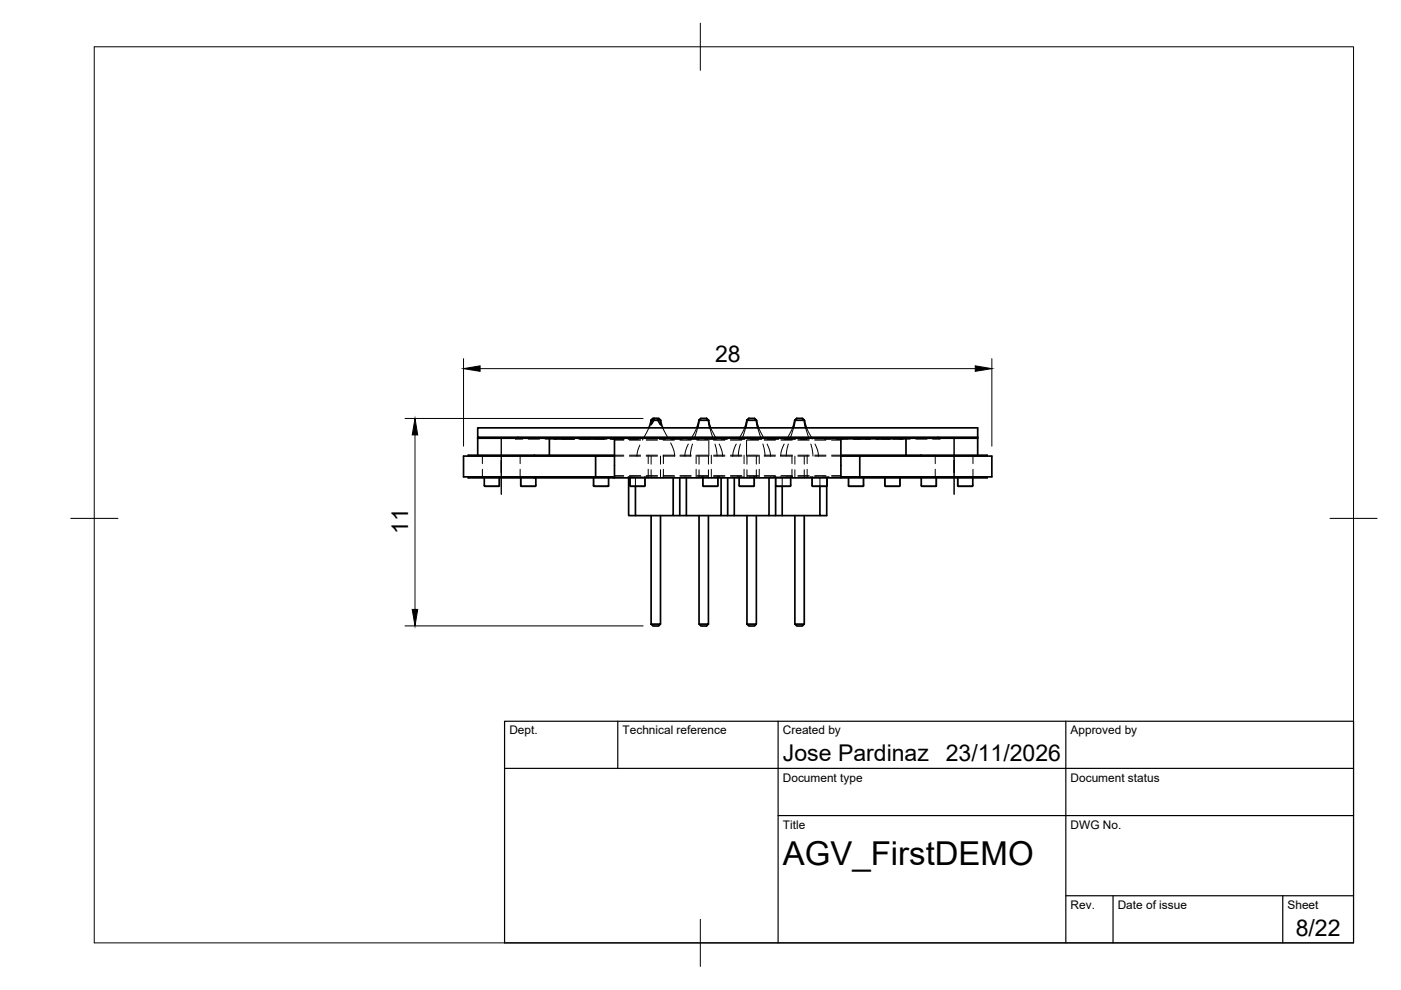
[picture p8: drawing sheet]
<svg xmlns="http://www.w3.org/2000/svg" width="297mm" height="210mm" viewBox="0 0 297 210" stroke-linecap="round" stroke-linejoin="round" font-family="sans-serif">
<!-- layer: Hidden -->
<g fill="none" stroke="#000" stroke-width=".21">
<path d="M102.3 96.5v1.8M102.3 99.5v1.8M109.3 92.9v.2h1.5M110.3 96.5v1.8M110.3 99.5v1.8M112 93.1h2.4M115.6 93.1h2.4M116.6 93.1h.1M117.5 93.1h4.3M119.1 93.1h2.4M121.7 93.1h.1M122.7 93.1h2.4"/>
<path d="M123 93.1h5.2M126.3 93.1h2.4M129.9 93.1h2.3M130.2 93.1h.1M130.3 96.5h1.9M130.3 93.3h1.9M130.3 96.7h1.9M132.3 93.1h-2.9M133.5 93.1h2.3M133.5 96.5h2.3M133.5 93.3h2.3M133.5 96.7h2.3"/>
<path d="M135.3 93.1h-2.1M135.7 94.4l-.5 1.3-.2 1v-.2M137 93.1h2.4M137 96.5h2.4M137 93.3h2.4M137 96.7h2.4M137.4 96.5v1.8M137.4 99.5v1.8M137.6 90.7l-1.4 2.6M138 96.7v1.7M138 99.6v1.7M138.6 88.7v.4"/>
<path d="M138.6 89.1l-.6 .9M139.4 88.7v.4M139.8 93.1h1.3M140 96.7v1.7M140 99.6v1.7M140.5 90.7l1.1 2.2M140.6 93.1h13.1M140.6 96.5h2.4M140.6 93.3h2.4M140.6 96.7h2.4M140.7 96.5v1.8M140.7 99.5v1.8"/>
<path d="M142.2 93.9l.7 1.6 .1 1.2v-.2M142.7 93.1h.1M144.2 96.5h2.3M144.2 93.3h2.3M144.2 96.7h2.3M145.9 94.1l-.6 1.6-.1 1v-.2M146.8 94.1l-.4 2.6M147.6 96.5v1.8M147.6 99.5v1.8M147.7 90.7l-1.2 2.4M147.7 96.5h2.4M147.7 93.3h2.4"/>
<path d="M147.7 96.7h2.4M147.9 90.7l-.7 2.3M148.2 96.7v1.7M148.2 99.6v1.7M150.2 96.7v1.7M150.2 99.6v1.7M150.3 93.3v3.4M150.5 90.7l.7 2.3M150.7 90.7l1.2 2.4M150.8 96.5v1.8M150.8 99.5v1.8M151.3 96.5h2.4"/>
<path d="M151.3 93.3h2.4M151.3 96.7h2.4M151.6 94.1l.4 2.6M152.5 94.1l.6 1.6 .1 1v-.2M154.2 93.1h-1.2M154.9 93.1h2.4M154.9 96.5h2.4M154.9 93.3h2.4M154.9 96.7h2.4M156.1 94.1l-.6 1.6-.1 1v-.2M156.7 93.1h1.2M157 94.1l-.5 2.6"/>
<path d="M157.8 96.5v1.8M157.8 99.5v1.8M157.9 90.7l-1.2 2.4M158.1 90.7l-.7 2.3M158.3 93.3v3.4M158.4 96.7v1.7M158.4 99.6v1.7M158.5 93.1h3M158.5 96.5h2.3M158.5 93.3h2.3M158.5 96.7h2.3M159.6 93.1h.1"/>
<path d="M160.4 96.7v1.7M160.4 99.6v1.7M160.7 90.7l.7 2.3M160.8 90.7l1.3 2.4M161 96.5v1.8M161 99.5v1.8M161.8 94.1l.4 2.6M162 93.1h3.1M162 96.5h2.4M162 93.3h2.4M162 96.7h2.4M162.6 94.1l.6 1.6 .2 1v-.2"/>
<path d="M165.6 93.1h3.1M165.6 96.5h2.4M165.6 93.3h2.4M165.6 96.7h2.4M166.2 94.1l-.5 1.6-.2 1v-.2M167.1 94.1l-.4 2.6M167.9 96.5v1.8M167.9 99.5v1.8M168.1 90.7l-1.3 2.4M168.2 90.7l-.7 2.3M168.5 96.7v1.7M168.5 99.6v1.7"/>
<path d="M169.2 93.1h2.4M169.2 96.5h2.4M169.2 93.3h2.4M169.2 96.7h2.4M169.7 93.1h.1M170.5 93.1h.1M170.5 96.7v1.7M170.5 99.6v1.7M170.8 90.7l.7 2.3M171 90.7l1.2 2.4M171.1 93.1h-1.3M171.1 96.5v1.8"/>
<path d="M171.1 99.5v1.8M171.9 94.1l.5 2.6M172.7 93.1h2.4M172.7 96.5h2.4M172.7 93.3h2.4M172.7 96.7h2.4M172.8 94.1l.6 1.5 .1 1.1v-.2M174.8 93.1h1.4M176.3 93.1h3.5M176.3 96.5h2M176.3 93.3h2M176.3 96.7h2"/>
<path d="M177.7 93.1h.1M179.9 93.1h2.4M181 93.1h3.6M182.2 93.1h.1M183.5 93.1h2.3M186.1 93.1h.1M186.2 93.1h.1M187 93.1h4.5M188.4 93.1h.1M188.6 93.1h-2.9M188.7 93.1h.1M190.6 93.1h2.4"/>
<path d="M194.2 93.1h2.4M198.3 96.5v1.8M198.3 99.5v1.8M199.3 92.9v.2h-1.6M206.3 96.5v1.8M206.3 99.5v1.8M102.3 101.1h1.4M102.4 101.1h.1M102.7 101.1v.2M102.7 101.1v1.9h3.1v-1.9l.1 .2M106.2 101.1h.1M106.3 101.1h-1.4"/>
<path d="M110 101.1h1.4M110.1 101.1h.1M110.4 101.1v.2M110.4 101.1v1.9h3.2v-1.9M113.6 101.1v.2M113.9 101.1h.1M114 101.1h-1.4M125.4 101.1h1.5M125.5 101.1h.1M125.8 101.1v.2M125.9 101.1v1.9h3.1v-1.9v.2M129.4 101.1h.1"/>
<path d="M129.4 101.1h-1.4M130.3 101.1h1.9M130.3 100.9h1.9M133.2 101.1h1.4M133.2 101.1h.1M133.5 101.1h2.3M133.5 100.9h2.3M133.6 101.1v.2M133.6 101.1v1.9h3.1v-1.9M134.7 101.3v1.8M135 101.1v.2M136.8 101.1v.2"/>
<path d="M137 101.1h2.4M137 100.9h2.4M137.1 101.1h.1M137.2 101.1h-1.4M140.6 101.1h2.4M140.6 100.9h2.4M143 101.1v.2M144.2 101.1h2.3M144.2 100.9h2.3M145.2 101.1v.2M147.7 101.1h2.4M147.7 100.9h2.4"/>
<path d="M148.6 101.1h1.4M148.7 101.1h.1M149 101.1v.2M149 101.1v1.9h3.2v-1.9M151.3 101.1h2.4M151.3 100.9h2.4M152.2 101.1v.2M152.5 101.1h.1M152.6 101.1h-1.4M153.2 101.1v.2M154.9 101.1h2.4M154.9 100.9h2.4"/>
<path d="M155.4 101.1v.2M156.3 101.1h1.4M156.4 101.1h.1M156.7 101.3l.1-.2v1.9h3.1v-1.9v.2M158.5 101.1h2.3M158.5 100.9h2.3M158.9 101.1h1.4M160.3 101.1h.1M162 101.1h2.4v.2M162 100.9h2.4M163.4 101.1v.2M164 101.1h1.5"/>
<path d="M164.1 101.1h.1M164.5 101.1v1.9h3.1v-1.9M165.5 101.1v.2M165.6 101.1h2.4M165.6 100.9h2.4M165.8 101.3v1.8M167.6 101.1v.2M168 101.1h-1.4M169.2 101.1h2.4M169.2 100.9h2.4M171.8 101.1h1.4M171.9 101.1h.1"/>
<path d="M172.2 101.1v.2M172.2 101.1v1.9h3.1v-1.9l.1 .2M172.7 101.1h2.4M172.7 100.9h2.4M173.5 101.1v.2M173.8 101.3v1.8M175.3 101.3v1.8M175.7 101.1h.1M175.8 101.1h-1.4M176.3 101.1h2M176.3 100.9h2M179.5 101.1h1.4"/>
<path d="M179.6 101.1h.1M183 101.1v1.9h-3.1v-1.9v.2M183.1 101.1v.2M183.4 101.1h.1M183.5 101.1h-1.4M187.2 101.1h1.4M187.3 101.1h.1M187.6 101.1v.2M187.6 101.1v1.9h3.2v-1.9M190.8 101.1v.2M191.1 101.1h.1M191.2 101.1h-1.4"/>
<path d="M194.9 101.1h1.4M195 101.1h.1M195.3 101.1v.2M195.4 101.1v1.9h3.1v-1.9v.2M198.8 101.1h.1M198.9 101.1h-1.4M202.6 101.1h1.4M202.7 101.1h.1M203.1 101.1v.2M203.1 101.1v1.9h3.1v-1.9M206.2 101.1v.2M206.6 101.1h.1"/>
<path d="M206.7 101.1h-1.4"/>
</g>
<!-- layer: Visible -->
<g fill="none" stroke="#000" stroke-width=".36">
<path d="M101.3 92.9h77M101.3 92.7v3.8M109.8 92.7v.2M113.3 96.5h17M113.3 96.5h-14v.2M113.3 96.5v.2M116.5 92.9v3.6M126.3 96.7v4.4M130.3 96.7h-32v4.4h32M130.3 92.9v8.4M138 89.1l-.4 1.6M138.5 88.7l-.5 .4"/>
<path d="M138.6 88.7h1l.4 .4h-1.4zM138.8 88.7h-.3l-.5 .4h.6l-.6 .9v-.9M139.4 89.1l.6 .9v-.9M139.6 88.7l.4 .4M140.1 89.1l.4 1.6M148.2 89.1l-.3 1.6M148.2 89.1l-.5 1.6M148.2 89.1h2M148.6 88.7l-.4 .4M149.8 88.7h-1.2l-.4 .4M149.8 88.7l.4 .4M150.2 89.1l.3 1.6"/>
<path d="M150.2 89.1l.5 1.6M158.3 89.1l-.2 1.6M158.3 89.1l-.4 1.6M158.4 89.1h2M158.8 88.7l-.5 .4M158.8 88.7h1.2l.4 .4M160 88.7l.4 .4M160.4 89.1l.3 1.6M160.4 89.1l.4 1.6M168.5 89.1l-.3 1.6M168.5 89.1l-.4 1.6M168.5 89.1h2"/>
<path d="M168.9 88.7l-.4 .4M168.9 88.7h1.2l.4 .4M170.1 88.7l.4 .4M170.5 89.1l.3 1.6M170.5 89.1l.5 1.6M178.3 96.7h32v4.4h-32M178.3 92.9h29M178.3 92.9v8.4M178.3 96.5h17M182.3 96.7v4.4M192.1 92.9v3.6M195.3 96.5h14v.2"/>
<path d="M195.3 96.5v.2M198.9 92.7v.2M207.3 92.7h-106v-2h106v5.8M99.3 101.1v.2h14M102.7 101.3l.1 1.8h3.1v-1.8M110.4 101.3l.1 1.8h3.1v-1.8M113.3 101.3h17M113.3 101.1v.2M125.8 101.3l.1 1.8h3.1v-1.8M130.3 101.3h65M133.3 101.3v8h1.4M133.6 101.3l.1 1.8h3l.1-1.8"/>
<path d="M138 109.3v23M140 109.3v23M142.7 101.3v8h-8v-6.2M144.1 101.3v8h-1.4M145.5 101.3v8h-1.4M148.2 109.3v23M149 101.3l.1 1.8h3.1v-1.8M150.2 109.3v23h-2l.4 .4h1.2l.4-.4M152.9 101.3v8h-7.4M154.3 101.3v8h-1.4M155.7 101.3v8h-1.4M156.7 101.3l.1 1.8h3.1v-1.8"/>
<path d="M158.4 109.3v23M160.4 109.3v23M163 101.3v8h-7.3M164.4 101.3l.1 1.8h3.1v-1.8M164.4 103v6.3h-1.4M164.4 109.3h1.4M165.8 103.1v6.2h8M168.5 109.3v23h2l-.4 .4h-1.2l-.4-.4M170.5 109.3v23M172.2 101.3l.1 1.8h3l.1-1.8M175.3 103.1v6.2h-1.5v-6.2M179.9 101.3l.1 1.8h3.1v-1.8"/>
<path d="M187.6 101.3l.1 1.8h3.1v-1.8M195.3 101.1v.2M195.3 101.3l.1 1.8h3.1v-1.8M203.1 101.3l.1 1.8h3v-1.8M209.3 101.1v.2h-14M138 132.3h2l-.4 .4h-1.1zM158.4 132.3h2l-.4 .4h-1.2z"/>
</g>
<!-- layer: BORDER -->
<path d="M20 9.9h267v190h-267zM148.5 4.9v10M15 109.9h10M282 109.9h10M148.5 194.9v10" fill="none" stroke="#000" stroke-width=".21"/>
<!-- layer: TITLEBLOCK -->
<path d="M107 152.9h180v47h-180zM131 152.9v10M165 152.9v47M226 152.9v47M107 162.9h180M165 172.9h122M226 189.9h61M236 189.9v10M272 189.9v10" fill="none" stroke="#000" stroke-width=".25"/>
<!-- layer: Smart Centers -->
<path d="M106.3 93v11.8M202.3 93v11.8" fill="none" stroke="#000" stroke-width=".21"/>
<!-- layer: FD_Dimensions -->
<path d="M98.3 76v18.6M101.8 78.2h105M210.3 76v18.6M85.9 88.7h50.5M88 92.2v37M85.9 132.7h50.5" fill="none" stroke="#000" stroke-width=".21"/>
<path d="M98.3 78.2l3.5-.6v1.1zM206.8 77.6l3.5 .6-3.5 .5zM88 88.7l.6 3.5h-1.2zM87.4 129.2h1.2l-.6 3.5z" fill="#000" stroke="#000" stroke-width=".21"/>
<text font-size="7" x="166" y="183.4">AGV_FirstDEMO</text>
<g font-size="4.9">
<text x="151.6" y="76.7">28</text>
<text x="86.6" y="113.3" transform="rotate(-90 86.6 113.3)">11</text>
<text x="166" y="161.4">Jose Pardinaz</text>
<text x="200.5" y="161.4">23/11/2026</text>
<text x="274.7" y="198.6">8/22</text>
</g>
<g font-size="2.5">
<text x="108" y="155.7">Dept.</text>
<text x="132" y="155.7">Technical reference</text>
<text x="166" y="155.7">Created by</text>
<text x="227" y="155.7">Approved by</text>
<text x="166" y="165.7">Document type</text>
<text x="227" y="165.7">Document status</text>
<text x="166" y="175.7">Title</text>
<text x="227" y="175.7">DWG No.</text>
<text x="227" y="192.7">Rev.</text>
<text x="237" y="192.7">Date of issue</text>
<text x="273" y="192.7">Sheet</text>
</g>
</svg>
